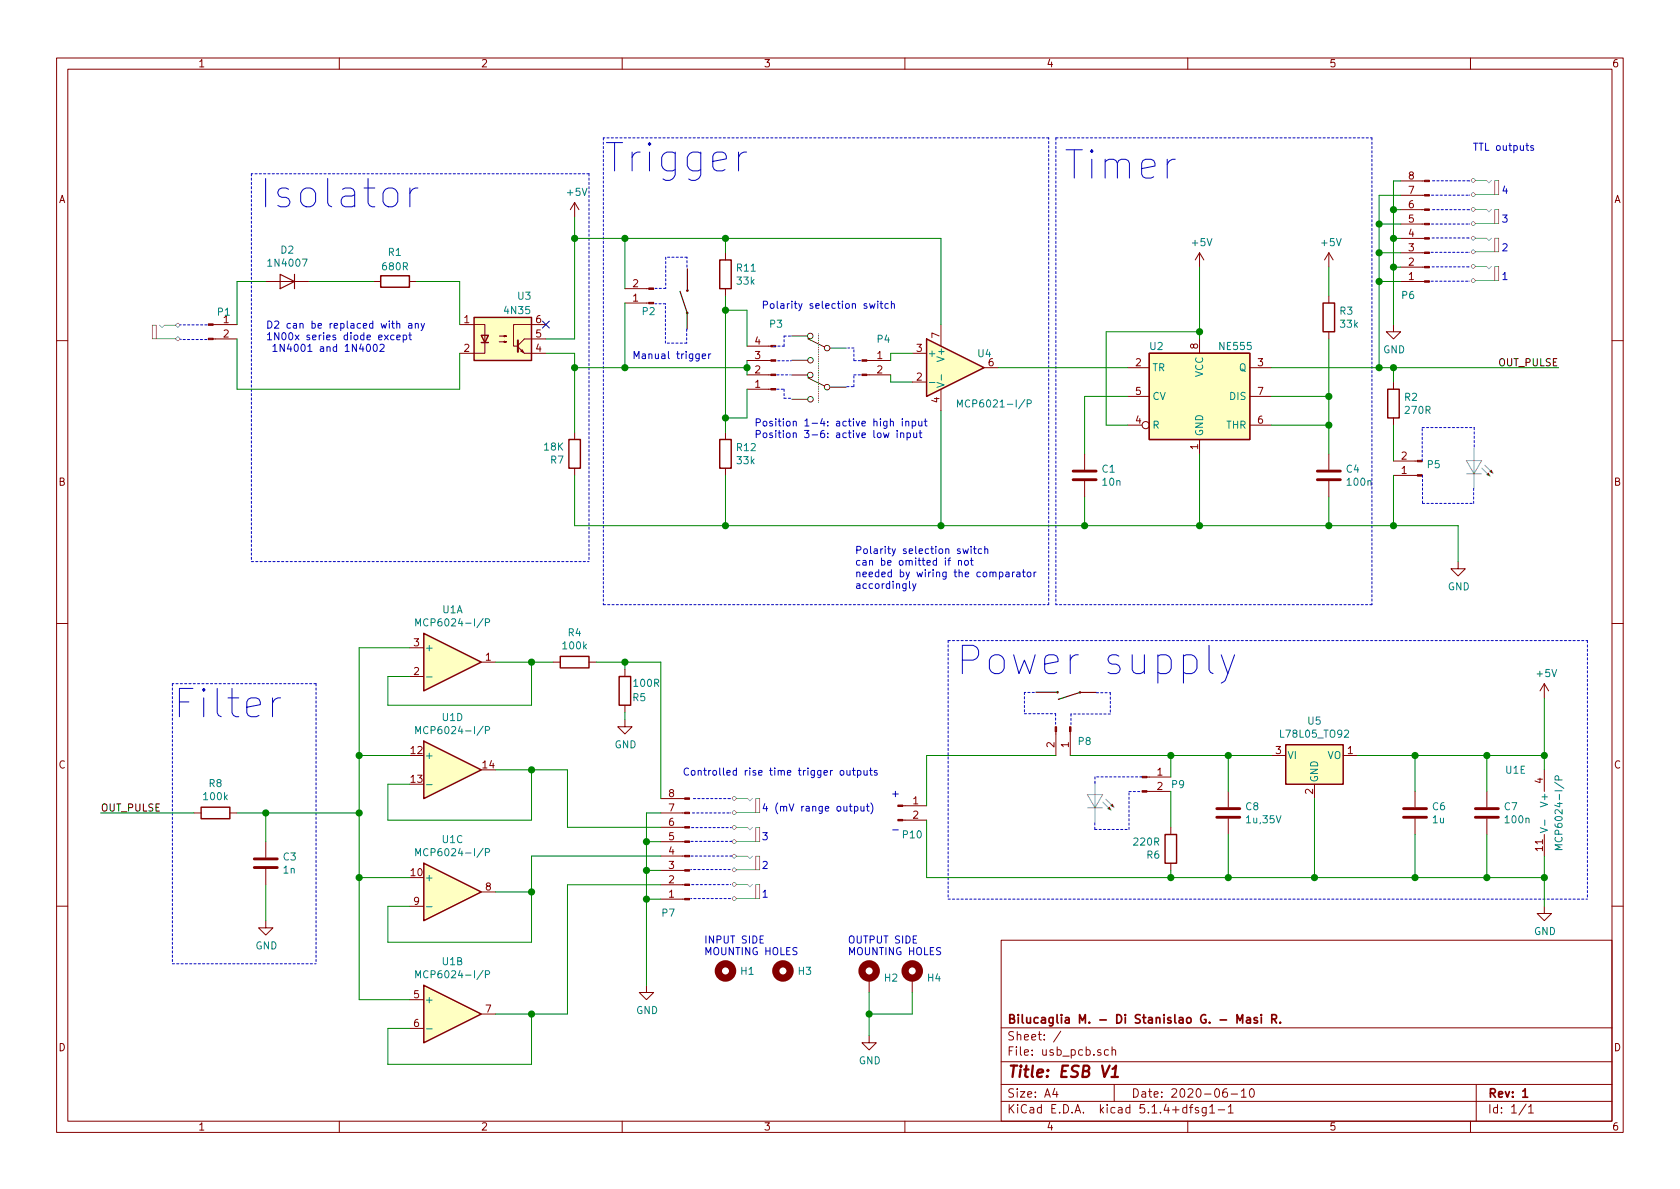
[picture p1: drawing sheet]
EESchema Schematic File Version 4
LIBS:usb_pcb-cache
EELAYER 30 0
EELAYER END
$Descr A4 11693 8268
encoding utf-8
Sheet 1 1
Title "ESB V1"
Date "2020-06-10"
Rev "1"
Comp "Bilucaglia M. - Di Stanislao G. - Masi R."
Comment1 ""
Comment2 ""
Comment3 ""
Comment4 ""
$EndDescr
NoConn ~ 3800 2250
Wire Wire Line
	3800 2350 4000 2350
$Comp
L Amplifier_Operational:MCP601-xP U4
U 1 1
P 6650 2550
F 0 "U4" H 6800 2650 50  0000 L CNN
F 1 "MCP6021-I/P" H 6650 2300 50  0000 L CNN
F 2 "Package_DIP:DIP-8_W7.62mm_LongPads" H 6550 2350 50  0001 L CNN
F 3 "http://ww1.microchip.com/downloads/en/DeviceDoc/21314g.pdf" H 6800 2700 50  0001 C CNN
	1    6650 2550
	1    0    0    -1  
$EndComp
$Comp
L Amplifier_Operational:MCP604 U1
U 2 1
P 3150 7050
F 0 "U1" H 3150 7417 50  0000 C CNN
F 1 "MCP6024-I/P" H 3150 7326 50  0000 C CNN
F 2 "Package_DIP:DIP-14_W7.62mm_LongPads" H 3100 7150 50  0001 C CNN
F 3 "http://ww1.microchip.com/downloads/en/DeviceDoc/21314g.pdf" H 3200 7250 50  0001 C CNN
	2    3150 7050
	1    0    0    -1  
$EndComp
$Comp
L Amplifier_Operational:MCP604 U1
U 3 1
P 3150 6200
F 0 "U1" H 3150 6567 50  0000 C CNN
F 1 "MCP6024-I/P" H 3150 6476 50  0000 C CNN
F 2 "Package_DIP:DIP-14_W7.62mm_LongPads" H 3100 6300 50  0001 C CNN
F 3 "http://ww1.microchip.com/downloads/en/DeviceDoc/21314g.pdf" H 3200 6400 50  0001 C CNN
	3    3150 6200
	1    0    0    -1  
$EndComp
$Comp
L Amplifier_Operational:MCP604 U1
U 4 1
P 3150 5350
F 0 "U1" H 3150 5717 50  0000 C CNN
F 1 "MCP6024-I/P" H 3150 5626 50  0000 C CNN
F 2 "Package_DIP:DIP-14_W7.62mm_LongPads" H 3100 5450 50  0001 C CNN
F 3 "http://ww1.microchip.com/downloads/en/DeviceDoc/21314g.pdf" H 3200 5550 50  0001 C CNN
	4    3150 5350
	1    0    0    -1  
$EndComp
$Comp
L Device:R R12
U 1 1
P 5050 3150
F 0 "R12" H 5120 3196 50  0000 L CNN
F 1 "33k" H 5120 3105 50  0000 L CNN
F 2 "Resistor_THT:R_Axial_DIN0204_L3.6mm_D1.6mm_P7.62mm_Horizontal" V 4980 3150 50  0001 C CNN
F 3 "~" H 5050 3150 50  0001 C CNN
	1    5050 3150
	1    0    0    -1  
$EndComp
$Comp
L Device:R R11
U 1 1
P 5050 1900
F 0 "R11" H 5120 1946 50  0000 L CNN
F 1 "33k" H 5120 1855 50  0000 L CNN
F 2 "Resistor_THT:R_Axial_DIN0204_L3.6mm_D1.6mm_P7.62mm_Horizontal" V 4980 1900 50  0001 C CNN
F 3 "~" H 5050 1900 50  0001 C CNN
	1    5050 1900
	1    0    0    -1  
$EndComp
Wire Wire Line
	6550 1650 6550 2250
Wire Wire Line
	3800 2450 4000 2450
Wire Wire Line
	700  5650 1350 5650
Text Label 700  5650 0    50   ~ 0
OUT_PULSE
$Comp
L Device:R R8
U 1 1
P 1500 5650
F 0 "R8" V 1293 5650 50  0000 C CNN
F 1 "100k" V 1384 5650 50  0000 C CNN
F 2 "Resistor_THT:R_Axial_DIN0204_L3.6mm_D1.6mm_P7.62mm_Horizontal" V 1430 5650 50  0001 C CNN
F 3 "~" H 1500 5650 50  0001 C CNN
	1    1500 5650
	0    1    1    0   
$EndComp
$Comp
L Device:C C3
U 1 1
P 1850 6000
F 0 "C3" H 1965 6046 50  0000 L CNN
F 1 "1n" H 1965 5955 50  0000 L CNN
F 2 "Capacitor_THT:C_Disc_D4.3mm_W1.9mm_P5.00mm" H 1888 5850 50  0001 C CNN
F 3 "~" H 1850 6000 50  0001 C CNN
	1    1850 6000
	1    0    0    -1  
$EndComp
Wire Wire Line
	1650 5650 1850 5650
Wire Wire Line
	1850 5650 1850 5850
Wire Wire Line
	1850 6150 1850 6400
Wire Wire Line
	3450 4600 3700 4600
Wire Wire Line
	2700 4900 2700 4700
Wire Wire Line
	2700 4700 2850 4700
Wire Wire Line
	2700 5450 2700 5700
Wire Wire Line
	2700 5700 3700 5700
Wire Wire Line
	3700 5700 3700 5350
Wire Wire Line
	3450 6200 3700 6200
Wire Wire Line
	3700 6200 3700 6550
Wire Wire Line
	3700 6550 2700 6550
Wire Wire Line
	2700 6550 2700 6300
Wire Wire Line
	2700 6300 2850 6300
Wire Wire Line
	2850 7150 2700 7150
Wire Wire Line
	2700 7150 2700 7400
Wire Wire Line
	2700 7400 3700 7400
Wire Wire Line
	3700 7400 3700 7050
Wire Wire Line
	3700 7050 3450 7050
Wire Wire Line
	2850 6950 2500 6950
Wire Wire Line
	2500 6950 2500 6100
Wire Wire Line
	2500 4500 2850 4500
Wire Wire Line
	2850 6100 2500 6100
Connection ~ 2500 6100
Wire Wire Line
	2500 6100 2500 5650
Wire Wire Line
	1850 5650 2500 5650
Connection ~ 1850 5650
Connection ~ 2500 5650
Connection ~ 3700 7050
Wire Wire Line
	3700 4900 2700 4900
$Comp
L Amplifier_Operational:MCP604 U1
U 1 1
P 3150 4600
F 0 "U1" H 3150 4967 50  0000 C CNN
F 1 "MCP6024-I/P" H 3150 4876 50  0000 C CNN
F 2 "Package_DIP:DIP-14_W7.62mm_LongPads" H 3100 4700 50  0001 C CNN
F 3 "http://ww1.microchip.com/downloads/en/DeviceDoc/21314g.pdf" H 3200 4800 50  0001 C CNN
	1    3150 4600
	1    0    0    -1  
$EndComp
$Comp
L Isolator:4N35 U3
U 1 1
P 3500 2350
F 0 "U3" H 3650 2650 50  0000 C CNN
F 1 "4N35" H 3600 2550 50  0000 C CNN
F 2 "Package_DIP:DIP-6_W7.62mm_LongPads" H 3300 2150 50  0001 L CIN
F 3 "https://www.vishay.com/docs/81181/4n35.pdf" H 3500 2350 50  0001 L CNN
	1    3500 2350
	1    0    0    -1  
$EndComp
Connection ~ 9250 3650
Wire Wire Line
	9250 3650 9700 3650
$Comp
L Device:R R3
U 1 1
P 9250 2200
F 0 "R3" H 9320 2246 50  0000 L CNN
F 1 "33k" H 9320 2155 50  0000 L CNN
F 2 "Resistor_THT:R_Axial_DIN0204_L3.6mm_D1.6mm_P7.62mm_Horizontal" V 9180 2200 50  0001 C CNN
F 3 "~" H 9250 2200 50  0001 C CNN
	1    9250 2200
	1    0    0    -1  
$EndComp
Wire Wire Line
	9250 2350 9250 2750
Wire Wire Line
	9250 1850 9250 2050
$Comp
L power:+5V #PWR0106
U 1 1
P 9250 1850
F 0 "#PWR0106" H 9250 1700 50  0001 C CNN
F 1 "+5V" H 9265 2023 50  0000 C CNN
F 2 "" H 9250 1850 50  0001 C CNN
F 3 "" H 9250 1850 50  0001 C CNN
	1    9250 1850
	1    0    0    -1  
$EndComp
Connection ~ 9250 2750
Wire Wire Line
	10150 3900 10150 3650
$Comp
L power:GND #PWR0103
U 1 1
P 10150 3900
F 0 "#PWR0103" H 10150 3650 50  0001 C CNN
F 1 "GND" H 10155 3727 50  0000 C CNN
F 2 "" H 10150 3900 50  0001 C CNN
F 3 "" H 10150 3900 50  0001 C CNN
	1    10150 3900
	1    0    0    -1  
$EndComp
$Comp
L power:+5V #PWR0101
U 1 1
P 8350 1850
F 0 "#PWR0101" H 8350 1700 50  0001 C CNN
F 1 "+5V" H 8365 2023 50  0000 C CNN
F 2 "" H 8350 1850 50  0001 C CNN
F 3 "" H 8350 1850 50  0001 C CNN
	1    8350 1850
	1    0    0    -1  
$EndComp
Wire Wire Line
	8350 1850 8350 2300
Connection ~ 8350 2300
Wire Wire Line
	7700 2300 8350 2300
Wire Wire Line
	7700 2950 7700 2300
Wire Wire Line
	7850 2950 7700 2950
Wire Wire Line
	7550 2750 7550 3150
Wire Wire Line
	7850 2750 7550 2750
Wire Wire Line
	8350 3650 7550 3650
Connection ~ 8350 3650
Wire Wire Line
	8350 3150 8350 3650
Wire Wire Line
	7550 3650 7550 3450
Wire Wire Line
	9250 3650 8350 3650
Wire Wire Line
	9250 3450 9250 3650
Wire Wire Line
	9250 2950 9250 3150
Connection ~ 9250 2950
Wire Wire Line
	8850 2950 9250 2950
Wire Wire Line
	9250 2750 9250 2950
Wire Wire Line
	8850 2750 9250 2750
Wire Wire Line
	8350 2350 8350 2300
$Comp
L Device:C C4
U 1 1
P 9250 3300
F 0 "C4" H 9365 3346 50  0000 L CNN
F 1 "100n" H 9365 3255 50  0000 L CNN
F 2 "Capacitor_THT:C_Disc_D4.3mm_W1.9mm_P5.00mm" H 9288 3150 50  0001 C CNN
F 3 "~" H 9250 3300 50  0001 C CNN
	1    9250 3300
	1    0    0    -1  
$EndComp
$Comp
L Device:C C1
U 1 1
P 7550 3300
F 0 "C1" H 7665 3346 50  0000 L CNN
F 1 "10n" H 7665 3255 50  0000 L CNN
F 2 "Capacitor_THT:C_Disc_D4.3mm_W1.9mm_P5.00mm" H 7588 3150 50  0001 C CNN
F 3 "~" H 7550 3300 50  0001 C CNN
	1    7550 3300
	1    0    0    -1  
$EndComp
$Comp
L Timer:NE555 U2
U 1 1
P 8350 2750
F 0 "U2" H 8050 3100 50  0000 C CNN
F 1 "NE555" H 8600 3100 50  0000 C CNN
F 2 "Package_DIP:DIP-8_W7.62mm_LongPads" H 8350 2750 50  0001 C CNN
F 3 "http://www.ti.com/lit/ds/symlink/ne555.pdf" H 8350 2750 50  0001 C CNN
	1    8350 2750
	1    0    0    -1  
$EndComp
Wire Wire Line
	6550 2850 6550 3650
Wire Wire Line
	5050 3300 5050 3650
Wire Wire Line
	4000 3300 4000 3650
$Comp
L power:+5V #PWR02
U 1 1
P 4000 1500
F 0 "#PWR02" H 4000 1350 50  0001 C CNN
F 1 "+5V" H 4015 1673 50  0000 C CNN
F 2 "" H 4000 1500 50  0001 C CNN
F 3 "" H 4000 1500 50  0001 C CNN
	1    4000 1500
	1    0    0    -1  
$EndComp
Wire Wire Line
	10150 3650 9700 3650
Connection ~ 9700 3650
Wire Wire Line
	3700 4600 3700 4900
Wire Wire Line
	3850 4600 3700 4600
Connection ~ 3700 4600
$Comp
L power:GND #PWR01
U 1 1
P 1850 6400
F 0 "#PWR01" H 1850 6150 50  0001 C CNN
F 1 "GND" H 1855 6227 50  0000 C CNN
F 2 "" H 1850 6400 50  0001 C CNN
F 3 "" H 1850 6400 50  0001 C CNN
	1    1850 6400
	1    0    0    -1  
$EndComp
$Comp
L Device:R R7
U 1 1
P 4000 3150
F 0 "R7" H 4070 3196 50  0000 L CNN
F 1 "18K" H 4070 3105 50  0000 L CNN
F 2 "Resistor_THT:R_Axial_DIN0204_L3.6mm_D1.6mm_P7.62mm_Horizontal" V 3930 3150 50  0001 C CNN
F 3 "~" H 4000 3150 50  0001 C CNN
	1    4000 3150
	-1   0    0    1   
$EndComp
$Comp
L Device:R R1
U 1 1
P 2750 1950
F 0 "R1" V 2950 1900 50  0000 L CNN
F 1 "680R" V 2850 1850 50  0000 L CNN
F 2 "Resistor_THT:R_Axial_DIN0204_L3.6mm_D1.6mm_P7.62mm_Horizontal" V 2680 1950 50  0001 C CNN
F 3 "~" H 2750 1950 50  0001 C CNN
	1    2750 1950
	0    -1   -1   0   
$EndComp
$Comp
L Diode:1N4001 D2
U 1 1
P 2000 1950
F 0 "D2" H 2000 1734 50  0000 C CNN
F 1 "1N4007" H 2000 1825 50  0000 C CNN
F 2 "Diode_THT:D_DO-41_SOD81_P10.16mm_Horizontal" H 2000 1775 50  0001 C CNN
F 3 "http://www.vishay.com/docs/88503/1n4001.pdf" H 2000 1950 50  0001 C CNN
	1    2000 1950
	-1   0    0    1   
$EndComp
Wire Wire Line
	1650 2250 1650 1950
Wire Wire Line
	1650 1950 1850 1950
Wire Wire Line
	1650 2350 1650 2700
Wire Wire Line
	2150 1950 2600 1950
Wire Wire Line
	3200 2700 3200 2450
Wire Wire Line
	3200 2250 3200 1950
Wire Wire Line
	6950 2550 7850 2550
Wire Wire Line
	6550 3650 7550 3650
Connection ~ 7550 3650
Wire Wire Line
	2900 1950 3200 1950
Wire Wire Line
	1650 2700 3200 2700
Text Notes 1850 2450 0    50   ~ 0
D2 can be replaced with any \n1N00x series diode except\n 1N4001 and 1N4002
Connection ~ 6550 3650
Wire Wire Line
	4000 1500 4000 1650
Wire Wire Line
	4000 1650 4350 1650
Connection ~ 4000 1650
Wire Wire Line
	4000 1650 4000 2350
Connection ~ 4350 1650
Wire Wire Line
	4350 1650 5050 1650
Wire Wire Line
	5050 1750 5050 1650
Connection ~ 5050 1650
Wire Wire Line
	5050 2050 5050 2150
Wire Wire Line
	5050 2150 5050 2900
Connection ~ 5050 2150
Wire Wire Line
	4000 3650 5050 3650
Connection ~ 5050 3650
Wire Wire Line
	5050 3650 6550 3650
Connection ~ 5050 2900
Wire Wire Line
	5050 2900 5050 3000
Text Notes 5250 3050 0    50   ~ 0
Position 1-4: active high input\nPosition 3-6: active low input
Wire Wire Line
	5050 2150 5200 2150
$Comp
L power:+5V #PWR08
U 1 1
P 10750 4850
F 0 "#PWR08" H 10750 4700 50  0001 C CNN
F 1 "+5V" H 10765 5023 50  0000 C CNN
F 2 "" H 10750 4850 50  0001 C CNN
F 3 "" H 10750 4850 50  0001 C CNN
	1    10750 4850
	1    0    0    -1  
$EndComp
$Comp
L power:GND #PWR09
U 1 1
P 10750 6300
F 0 "#PWR09" H 10750 6050 50  0001 C CNN
F 1 "GND" H 10755 6127 50  0000 C CNN
F 2 "" H 10750 6300 50  0001 C CNN
F 3 "" H 10750 6300 50  0001 C CNN
	1    10750 6300
	1    0    0    -1  
$EndComp
Connection ~ 9850 6100
Wire Wire Line
	9850 5800 9850 6100
Wire Wire Line
	10350 6100 9850 6100
Wire Wire Line
	10350 5800 10350 6100
Wire Wire Line
	9850 5250 10350 5250
Wire Wire Line
	9850 5250 9850 5500
Wire Wire Line
	10350 5500 10350 5250
$Comp
L Device:C C7
U 1 1
P 10350 5650
F 0 "C7" H 10465 5696 50  0000 L CNN
F 1 "100n" H 10465 5605 50  0000 L CNN
F 2 "Capacitor_THT:C_Disc_D4.3mm_W1.9mm_P5.00mm" H 10388 5500 50  0001 C CNN
F 3 "~" H 10350 5650 50  0001 C CNN
	1    10350 5650
	1    0    0    -1  
$EndComp
$Comp
L Regulator_Linear:L78L05_TO92 U5
U 1 1
P 9150 5250
F 0 "U5" H 9150 5492 50  0000 C CNN
F 1 "L78L05_TO92" H 9150 5401 50  0000 C CNN
F 2 "Package_TO_SOT_THT:TO-92_Inline" H 9150 5475 50  0001 C CIN
F 3 "http://www.st.com/content/ccc/resource/technical/document/datasheet/15/55/e5/aa/23/5b/43/fd/CD00000446.pdf/files/CD00000446.pdf/jcr:content/translations/en.CD00000446.pdf" H 9150 5200 50  0001 C CNN
	1    9150 5250
	1    0    0    -1  
$EndComp
Wire Wire Line
	9450 5250 9850 5250
Connection ~ 9850 5250
Wire Wire Line
	9150 5550 9150 6100
Connection ~ 9150 6100
Wire Wire Line
	9150 6100 9850 6100
$Comp
L Device:C C6
U 1 1
P 9850 5650
F 0 "C6" H 9965 5696 50  0000 L CNN
F 1 "1u" H 9965 5605 50  0000 L CNN
F 2 "Capacitor_THT:C_Disc_D4.3mm_W1.9mm_P5.00mm" H 9888 5500 50  0001 C CNN
F 3 "~" H 9850 5650 50  0001 C CNN
	1    9850 5650
	1    0    0    -1  
$EndComp
$Comp
L Device:C C8
U 1 1
P 8550 5650
F 0 "C8" H 8665 5696 50  0000 L CNN
F 1 "1u,35V" H 8665 5605 50  0000 L CNN
F 2 "Capacitor_THT:C_Disc_D4.3mm_W1.9mm_P5.00mm" H 8588 5500 50  0001 C CNN
F 3 "~" H 8550 5650 50  0001 C CNN
	1    8550 5650
	1    0    0    -1  
$EndComp
Wire Wire Line
	8550 5800 8550 6100
Wire Wire Line
	8550 6100 9150 6100
Wire Wire Line
	8550 5500 8550 5250
Wire Wire Line
	8550 5250 8850 5250
Text Notes 5950 4100 0    50   ~ 0
Polarity selection switch\ncan be omitted if not \nneeded by wiring the comparator \naccordingly
$Comp
L Device:R R6
U 1 1
P 8150 5900
F 0 "R6" H 8220 5946 50  0000 L CNN
F 1 "220R" H 8220 5855 50  0000 L CNN
F 2 "Resistor_THT:R_Axial_DIN0204_L3.6mm_D1.6mm_P7.62mm_Horizontal" V 8080 5900 50  0001 C CNN
F 3 "~" H 8150 5900 50  0001 C CNN
	1    8150 5900
	-1   0    0    1   
$EndComp
Connection ~ 8550 6100
Connection ~ 8550 5250
Wire Wire Line
	8550 5250 8150 5250
Wire Wire Line
	8550 6100 8150 6100
Wire Wire Line
	8150 6100 8150 6050
Connection ~ 8150 6100
Wire Wire Line
	9700 2950 9700 3200
Wire Wire Line
	9700 3300 9700 3650
Wire Wire Line
	4350 1650 4350 2000
Wire Wire Line
	5050 1650 6550 1650
$Comp
L Connector:Conn_01x08_Male P7
U 1 1
P 4800 5950
F 0 "P7" H 5000 6350 50  0000 R CNN
F 1 "Conn_01x08_Male" H 4772 5923 50  0001 R CNN
F 2 "Connector_PinHeader_2.54mm:PinHeader_1x08_P2.54mm_Vertical" H 4800 5950 50  0001 C CNN
F 3 "~" H 4800 5950 50  0001 C CNN
	1    4800 5950
	-1   0    0    1   
$EndComp
Wire Wire Line
	6350 2450 6200 2450
Wire Wire Line
	6200 2450 6200 2500
Wire Wire Line
	6350 2650 6200 2650
Wire Wire Line
	6200 2650 6200 2600
Wire Wire Line
	5200 2500 5200 2550
Wire Wire Line
	5200 2700 5200 2900
Wire Wire Line
	5200 2900 5050 2900
Wire Wire Line
	5200 2400 5200 2150
Wire Wire Line
	4000 2450 4000 2550
Wire Wire Line
	5200 2550 4350 2550
Connection ~ 5200 2550
Wire Wire Line
	5200 2550 5200 2600
Connection ~ 4000 2550
Wire Wire Line
	4000 2550 4000 3000
Wire Wire Line
	4350 2100 4350 2550
Connection ~ 4350 2550
Wire Wire Line
	4350 2550 4000 2550
Wire Wire Line
	4600 4600 4600 5550
Wire Wire Line
	4600 5950 3700 5950
Wire Wire Line
	3700 5950 3700 6200
Connection ~ 3700 6200
Wire Wire Line
	3950 5350 3950 5750
Connection ~ 3700 5350
Wire Wire Line
	3950 6150 3950 7050
Wire Wire Line
	3950 6150 4600 6150
Wire Wire Line
	3950 7050 3700 7050
Wire Notes Line
	1750 3900 4100 3900
Wire Notes Line
	4100 1200 1750 1200
Wire Notes Line
	1750 1200 1750 3900
Wire Notes Line
	4100 1200 4100 3900
Wire Notes Line
	7350 950  9550 950 
Wire Notes Line
	9550 950  9550 4200
Wire Notes Line
	9550 4200 7350 4200
Wire Notes Line
	7350 950  7350 4200
Wire Notes Line
	1200 6700 2200 6700
Text Notes 1200 5000 0    197  ~ 0
Filter
Text Notes 1800 1450 0    197  ~ 0
Isolator
Text Notes 4200 1200 0    197  ~ 0
Trigger
Text Notes 7400 1250 0    197  ~ 0
Timer
Wire Wire Line
	4600 5650 4500 5650
Wire Wire Line
	4500 5650 4500 5850
Wire Wire Line
	4500 6250 4600 6250
Wire Wire Line
	4600 6050 4500 6050
Connection ~ 4500 6050
Wire Wire Line
	4500 6050 4500 6250
Wire Wire Line
	4600 5850 4500 5850
Connection ~ 4500 5850
Wire Wire Line
	4500 5850 4500 6050
$Comp
L power:GND #PWR0102
U 1 1
P 4500 6850
F 0 "#PWR0102" H 4500 6600 50  0001 C CNN
F 1 "GND" H 4505 6677 50  0000 C CNN
F 2 "" H 4500 6850 50  0001 C CNN
F 3 "" H 4500 6850 50  0001 C CNN
	1    4500 6850
	1    0    0    -1  
$EndComp
Connection ~ 4500 6250
Wire Wire Line
	4500 6250 4500 6850
$Comp
L Connector:Conn_01x02_Male P1
U 1 1
P 1450 2250
F 0 "P1" H 1558 2339 50  0000 C CNN
F 1 "Conn_01x02_Male" H 1422 2223 50  0001 R CNN
F 2 "Connector_PinHeader_2.54mm:PinHeader_1x02_P2.54mm_Vertical" H 1450 2250 50  0001 C CNN
F 3 "~" H 1450 2250 50  0001 C CNN
	1    1450 2250
	1    0    0    -1  
$EndComp
Wire Wire Line
	8150 5250 8150 5400
Wire Wire Line
	8150 5500 8150 5750
Wire Wire Line
	10750 5250 10750 4850
$Comp
L Connector:Conn_01x02_Male P10
U 1 1
P 6250 5600
F 0 "P10" H 6350 5400 50  0000 C CNN
F 1 "Conn_01x02_Male" H 6222 5573 50  0001 R CNN
F 2 "Connector_PinHeader_2.54mm:PinHeader_1x02_P2.54mm_Vertical" H 6250 5600 50  0001 C CNN
F 3 "~" H 6250 5600 50  0001 C CNN
	1    6250 5600
	1    0    0    -1  
$EndComp
Wire Wire Line
	6450 5250 6450 5600
Wire Wire Line
	6450 5700 6450 6100
Text Notes 6200 5550 0    50   ~ 0
+
Text Notes 6200 5800 0    50   ~ 0
-
Text Label 10850 2550 2    50   ~ 0
OUT_PULSE
Wire Wire Line
	9750 1850 9700 1850
Wire Wire Line
	9700 1650 9700 1850
Connection ~ 9700 1650
Wire Wire Line
	9750 1650 9700 1650
Wire Wire Line
	9700 1450 9700 1650
Connection ~ 9700 1450
Wire Wire Line
	9750 1450 9700 1450
Wire Wire Line
	9700 1250 9700 1450
Wire Wire Line
	9750 1250 9700 1250
Wire Wire Line
	9600 1350 9600 1550
Wire Wire Line
	9750 1350 9600 1350
Wire Wire Line
	9600 1550 9750 1550
Wire Wire Line
	9600 1750 9750 1750
Wire Wire Line
	9600 1950 9750 1950
Wire Wire Line
	9600 1550 9600 1750
Connection ~ 9600 1550
Connection ~ 9600 1750
Wire Wire Line
	9600 1750 9600 1950
Wire Wire Line
	9700 2550 10850 2550
Wire Wire Line
	8850 2550 9600 2550
$Comp
L Device:R R2
U 1 1
P 9700 2800
F 0 "R2" H 9770 2846 50  0000 L CNN
F 1 "270R" H 9770 2755 50  0000 L CNN
F 2 "Resistor_THT:R_Axial_DIN0204_L3.6mm_D1.6mm_P7.62mm_Horizontal" V 9630 2800 50  0001 C CNN
F 3 "~" H 9700 2800 50  0001 C CNN
	1    9700 2800
	1    0    0    -1  
$EndComp
Wire Wire Line
	9700 2650 9700 2550
Connection ~ 9700 2550
Wire Wire Line
	9600 1950 9600 2550
Connection ~ 9600 1950
Connection ~ 9600 2550
Wire Wire Line
	9600 2550 9700 2550
$Comp
L power:GND #PWR0104
U 1 1
P 9700 2250
F 0 "#PWR0104" H 9700 2000 50  0001 C CNN
F 1 "GND" H 9705 2077 50  0000 C CNN
F 2 "" H 9700 2250 50  0001 C CNN
F 3 "" H 9700 2250 50  0001 C CNN
	1    9700 2250
	1    0    0    -1  
$EndComp
Wire Wire Line
	9700 1850 9700 2250
Connection ~ 9700 1850
Text Notes 6650 4700 0    197  ~ 0
Power supply
$Comp
L Connector:Conn_01x04_Male P3
U 1 1
P 5400 2600
F 0 "P3" H 5450 2250 50  0000 R CNN
F 1 "Conn_01x05_Male" H 5372 2573 50  0001 R CNN
F 2 "Connector_PinHeader_2.54mm:PinHeader_1x04_P2.54mm_Vertical" H 5400 2600 50  0001 C CNN
F 3 "~" H 5400 2600 50  0001 C CNN
	1    5400 2600
	-1   0    0    1   
$EndComp
$Comp
L Connector:Conn_01x02_Male P4
U 1 1
P 6000 2500
F 0 "P4" H 6150 2650 50  0000 C CNN
F 1 "Conn_01x02_Male" H 5972 2473 50  0001 R CNN
F 2 "Connector_PinHeader_2.54mm:PinHeader_1x02_P2.54mm_Vertical" H 6000 2500 50  0001 C CNN
F 3 "~" H 6000 2500 50  0001 C CNN
	1    6000 2500
	1    0    0    -1  
$EndComp
Wire Notes Line
	5385 2400 5458 2400
Wire Notes Line
	5458 2400 5458 2330
Wire Notes Line
	5458 2330 5516 2330
Wire Notes Line
	5414 2502 5506 2502
Wire Notes Line
	5506 2502 5506 2501
Wire Notes Line
	5408 2600 5501 2600
Wire Notes Line
	5408 2700 5458 2700
Wire Notes Line
	5458 2700 5458 2763
Wire Notes Line
	5458 2763 5505 2763
Wire Notes Line
	5895 2682 5944 2682
Wire Notes Line
	5944 2682 5944 2600
Wire Notes Line
	5944 2600 5992 2600
Wire Notes Line
	5990 2501 5944 2501
Wire Notes Line
	5944 2501 5944 2413
Wire Notes Line
	5944 2413 5902 2413
$Comp
L Connector:Conn_01x02_Male P2
U 1 1
P 4550 2100
F 0 "P2" H 4637 2162 50  0000 R CNN
F 1 "Conn_01x02_Male" H 4522 2073 50  0001 R CNN
F 2 "Connector_PinHeader_2.54mm:PinHeader_1x02_P2.54mm_Vertical" H 4550 2100 50  0001 C CNN
F 3 "~" H 4550 2100 50  0001 C CNN
	1    4550 2100
	-1   0    0    1   
$EndComp
Wire Notes Line
	4780 2282 4780 2379
Wire Notes Line
	4780 2379 4632 2379
Wire Notes Line
	4632 2379 4632 2105
Wire Notes Line
	4632 2105 4559 2105
Wire Notes Line
	4782 1850 4782 1781
Wire Notes Line
	4782 1781 4634 1781
Wire Notes Line
	4634 1781 4634 1998
Wire Notes Line
	4634 1998 4561 1998
Wire Wire Line
	6450 6100 8150 6100
$Comp
L Connector:Conn_01x02_Male P9
U 1 1
P 7950 5400
F 0 "P9" H 8200 5350 50  0000 C CNN
F 1 "Conn_01x02_Male" H 7922 5373 50  0001 R CNN
F 2 "Connector_PinHeader_2.54mm:PinHeader_1x02_P2.54mm_Vertical" H 7950 5400 50  0001 C CNN
F 3 "~" H 7950 5400 50  0001 C CNN
	1    7950 5400
	1    0    0    -1  
$EndComp
$Comp
L Connector:Conn_01x02_Male P8
U 1 1
P 7450 5050
F 0 "P8" V 7550 5150 50  0000 C CNN
F 1 "Conn_01x02_Male" H 7422 5023 50  0001 R CNN
F 2 "Connector_PinHeader_2.54mm:PinHeader_1x02_P2.54mm_Vertical" H 7450 5050 50  0001 C CNN
F 3 "~" H 7450 5050 50  0001 C CNN
	1    7450 5050
	0    1    1    0   
$EndComp
Wire Wire Line
	6450 5250 7350 5250
Wire Wire Line
	7450 5250 8150 5250
Connection ~ 8150 5250
Wire Notes Line
	7348 4959 7348 5032
Wire Notes Line
	7131 4959 7348 4959
Wire Notes Line
	7131 4811 7131 4959
Wire Notes Line
	7200 4811 7131 4811
Wire Notes Line
	7455 4961 7455 5034
Wire Notes Line
	7729 4961 7455 4961
Wire Notes Line
	7729 4813 7729 4961
Wire Notes Line
	7632 4813 7729 4813
Wire Notes Line
	4827 5550 5083 5550
Wire Notes Line
	5083 5550 5083 5551
Wire Notes Line
	4820 5650 5084 5650
Wire Notes Line
	5084 5650 5084 5649
Wire Notes Line
	4814 5752 5091 5752
Wire Notes Line
	4810 5848 5092 5848
Wire Notes Line
	5092 5848 5092 5846
Wire Notes Line
	4810 5950 5091 5950
Wire Notes Line
	5091 5950 5091 5949
Wire Notes Line
	5083 6044 4810 6044
Wire Notes Line
	4810 6044 4810 6045
Wire Notes Line
	4815 6149 5085 6149
Wire Notes Line
	5085 6149 5085 6147
Wire Notes Line
	5085 6246 4808 6246
Wire Notes Line
	9972 1249 10228 1249
Wire Notes Line
	10228 1249 10228 1250
Wire Notes Line
	9965 1349 10229 1349
Wire Notes Line
	10229 1349 10229 1348
$Comp
L Connector:Conn_01x08_Male P6
U 1 1
P 9950 1650
F 0 "P6" H 10150 2050 50  0000 R CNN
F 1 "Conn_01x08_Male" H 9922 1623 50  0001 R CNN
F 2 "Connector_PinHeader_2.54mm:PinHeader_1x08_P2.54mm_Vertical" H 9950 1650 50  0001 C CNN
F 3 "~" H 9950 1650 50  0001 C CNN
	1    9950 1650
	-1   0    0    1   
$EndComp
Wire Notes Line
	9972 1450 10228 1450
Wire Notes Line
	10228 1450 10228 1451
Wire Notes Line
	9965 1550 10229 1550
Wire Notes Line
	10229 1550 10229 1549
Wire Notes Line
	9969 1647 10225 1647
Wire Notes Line
	10225 1647 10225 1648
Wire Notes Line
	9962 1747 10226 1747
Wire Notes Line
	10226 1747 10226 1746
Wire Notes Line
	9969 1848 10225 1848
Wire Notes Line
	10225 1848 10225 1849
Wire Notes Line
	9962 1948 10226 1948
Wire Notes Line
	10226 1948 10226 1947
Wire Notes Line
	1441 2252 1254 2252
Wire Notes Line
	1440 2354 1259 2354
Wire Notes Line
	1259 2354 1259 2351
Wire Notes Line
	7300 950  4200 950 
Wire Notes Line
	4200 950  4200 4200
Wire Notes Line
	4200 4200 7300 4200
Wire Notes Line
	7300 4200 7300 950 
Text Notes 5300 2150 0    50   ~ 0
Polarity selection switch
Text Notes 4400 2500 0    50   ~ 0
Manual trigger
Text Notes 10250 1050 0    50   ~ 0
TTL outputs
Text Notes 10450 1950 0    50   ~ 0
1
Text Notes 10450 1750 0    50   ~ 0
2
Text Notes 10450 1550 0    50   ~ 0
3
Text Notes 10450 1350 0    50   ~ 0
4
Text Notes 5300 6250 0    50   ~ 0
1
Text Notes 5300 6050 0    50   ~ 0
2
Text Notes 5300 5850 0    50   ~ 0
3
Text Notes 5300 5650 0    50   ~ 0
4 (mV range output)
Text Notes 4750 5400 0    50   ~ 0
Controlled rise time trigger outputs
$Comp
L Connector:Conn_01x02_Male P5
U 1 1
P 9900 3300
F 0 "P5" H 9872 3228 50  0000 R CNN
F 1 "Conn_01x02_Male" H 9872 3273 50  0001 R CNN
F 2 "Connector_PinHeader_2.54mm:PinHeader_1x02_P2.54mm_Vertical" H 9900 3300 50  0001 C CNN
F 3 "~" H 9900 3300 50  0001 C CNN
	1    9900 3300
	-1   0    0    1   
$EndComp
Wire Notes Line
	9900 3200 9900 2967
Wire Notes Line
	9900 2967 10262 2967
Wire Notes Line
	10262 2967 10262 3108
Wire Notes Line
	9902 3298 9902 3495
Wire Notes Line
	9902 3495 10258 3495
Wire Notes Line
	10258 3495 10258 3386
Wire Notes Line
	7949 5399 7622 5399
Wire Notes Line
	7622 5399 7622 5457
Wire Notes Line
	7621 5719 7621 5765
Wire Notes Line
	7621 5765 7859 5765
Wire Notes Line
	7859 5765 7859 5501
Wire Notes Line
	7859 5501 7946 5501
Wire Notes Line
	6600 4450 6600 6250
Wire Notes Line
	2200 4750 1200 4750
Wire Notes Line
	2200 4750 2200 6700
Wire Notes Line
	1200 4750 1200 6700
$Comp
L Mechanical:MountingHole_Pad H2
U 1 1
P 6050 6800
F 0 "H2" H 6150 6803 50  0000 L CNN
F 1 "MountingHole_Pad" H 6150 6758 50  0001 L CNN
F 2 "MountingHole:MountingHole_3.2mm_M3_Pad_Via" H 6050 6800 50  0001 C CNN
F 3 "~" H 6050 6800 50  0001 C CNN
	1    6050 6800
	1    0    0    -1  
$EndComp
$Comp
L Mechanical:MountingHole_Pad H4
U 1 1
P 6350 6800
F 0 "H4" H 6450 6803 50  0000 L CNN
F 1 "MountingHole_Pad" H 6450 6758 50  0001 L CNN
F 2 "MountingHole:MountingHole_3.2mm_M3_Pad_Via" H 6350 6800 50  0001 C CNN
F 3 "~" H 6350 6800 50  0001 C CNN
	1    6350 6800
	1    0    0    -1  
$EndComp
$Comp
L power:GND #PWR0105
U 1 1
P 6050 7200
F 0 "#PWR0105" H 6050 6950 50  0001 C CNN
F 1 "GND" H 6055 7027 50  0000 C CNN
F 2 "" H 6050 7200 50  0001 C CNN
F 3 "" H 6050 7200 50  0001 C CNN
	1    6050 7200
	1    0    0    -1  
$EndComp
Wire Wire Line
	6350 7050 6350 6900
Wire Wire Line
	6050 7050 6350 7050
Wire Wire Line
	3950 5750 4600 5750
Wire Wire Line
	3700 5350 3950 5350
Wire Wire Line
	3700 5350 3450 5350
Connection ~ 4350 4600
Wire Wire Line
	4350 4600 4600 4600
$Comp
L power:GND #PWR06
U 1 1
P 4350 5000
F 0 "#PWR06" H 4350 4750 50  0001 C CNN
F 1 "GND" H 4355 4827 50  0000 C CNN
F 2 "" H 4350 5000 50  0001 C CNN
F 3 "" H 4350 5000 50  0001 C CNN
	1    4350 5000
	1    0    0    -1  
$EndComp
Wire Wire Line
	4350 4950 4350 5000
Wire Wire Line
	4350 4650 4350 4600
Wire Wire Line
	4150 4600 4350 4600
$Comp
L Device:R R5
U 1 1
P 4350 4800
F 0 "R5" H 4250 4850 50  0000 C CNN
F 1 "100R" H 4200 4750 50  0000 C CNN
F 2 "Resistor_THT:R_Axial_DIN0204_L3.6mm_D1.6mm_P7.62mm_Horizontal" V 4280 4800 50  0001 C CNN
F 3 "~" H 4350 4800 50  0001 C CNN
	1    4350 4800
	-1   0    0    1   
$EndComp
$Comp
L Device:R R4
U 1 1
P 4000 4600
F 0 "R4" V 3793 4600 50  0000 C CNN
F 1 "100k" V 3884 4600 50  0000 C CNN
F 2 "Resistor_THT:R_Axial_DIN0204_L3.6mm_D1.6mm_P7.62mm_Horizontal" V 3930 4600 50  0001 C CNN
F 3 "~" H 4000 4600 50  0001 C CNN
	1    4000 4600
	0    1    1    0   
$EndComp
$Comp
L Amplifier_Operational:MCP604 U1
U 5 1
P 10850 5650
F 0 "U1" H 10550 5950 50  0000 C CNN
F 1 "MCP6024-I/P" V 10850 5650 50  0000 C CNN
F 2 "Package_DIP:DIP-14_W7.62mm_LongPads" H 10800 5750 50  0001 C CNN
F 3 "http://ww1.microchip.com/downloads/en/DeviceDoc/21314g.pdf" H 10900 5850 50  0001 C CNN
	5    10850 5650
	1    0    0    -1  
$EndComp
Wire Wire Line
	10350 5250 10750 5250
Wire Wire Line
	10750 5250 10750 5350
Connection ~ 10350 5250
Connection ~ 10750 5250
Wire Wire Line
	10350 6100 10750 6100
Connection ~ 10350 6100
Wire Wire Line
	10750 5950 10750 6100
Wire Notes Line
	11050 4450 11050 6250
Wire Notes Line
	6600 6250 11050 6250
Wire Notes Line
	6600 4450 11050 4450
Wire Wire Line
	10750 6100 10750 6300
Connection ~ 10750 6100
Wire Wire Line
	2500 5650 2500 5250
Wire Wire Line
	2500 5250 2500 4500
Connection ~ 2500 5250
Wire Wire Line
	2850 5250 2500 5250
Wire Wire Line
	2850 5450 2700 5450
Wire Wire Line
	6050 7200 6050 7050
Wire Wire Line
	6050 6900 6050 7050
Connection ~ 6050 7050
Text Notes 4900 6650 0    50   ~ 0
INPUT SIDE\nMOUNTING HOLES
$Comp
L Mechanical:MountingHole H1
U 1 1
P 5050 6750
F 0 "H1" H 5150 6750 50  0000 L CNN
F 1 "MountingHole" H 5150 6705 50  0001 L CNN
F 2 "MountingHole:MountingHole_3.2mm_M3_Pad_Via" H 5050 6750 50  0001 C CNN
F 3 "~" H 5050 6750 50  0001 C CNN
	1    5050 6750
	1    0    0    -1  
$EndComp
$Comp
L Mechanical:MountingHole H3
U 1 1
P 5450 6750
F 0 "H3" H 5550 6750 50  0000 L CNN
F 1 "MountingHole" H 5550 6705 50  0001 L CNN
F 2 "MountingHole:MountingHole_3.2mm_M3_Pad_Via" H 5450 6750 50  0001 C CNN
F 3 "~" H 5450 6750 50  0001 C CNN
	1    5450 6750
	1    0    0    -1  
$EndComp
Text Notes 5900 6650 0    50   ~ 0
OUTPUT SIDE\nMOUNTING HOLES
$EndSCHEMATC
